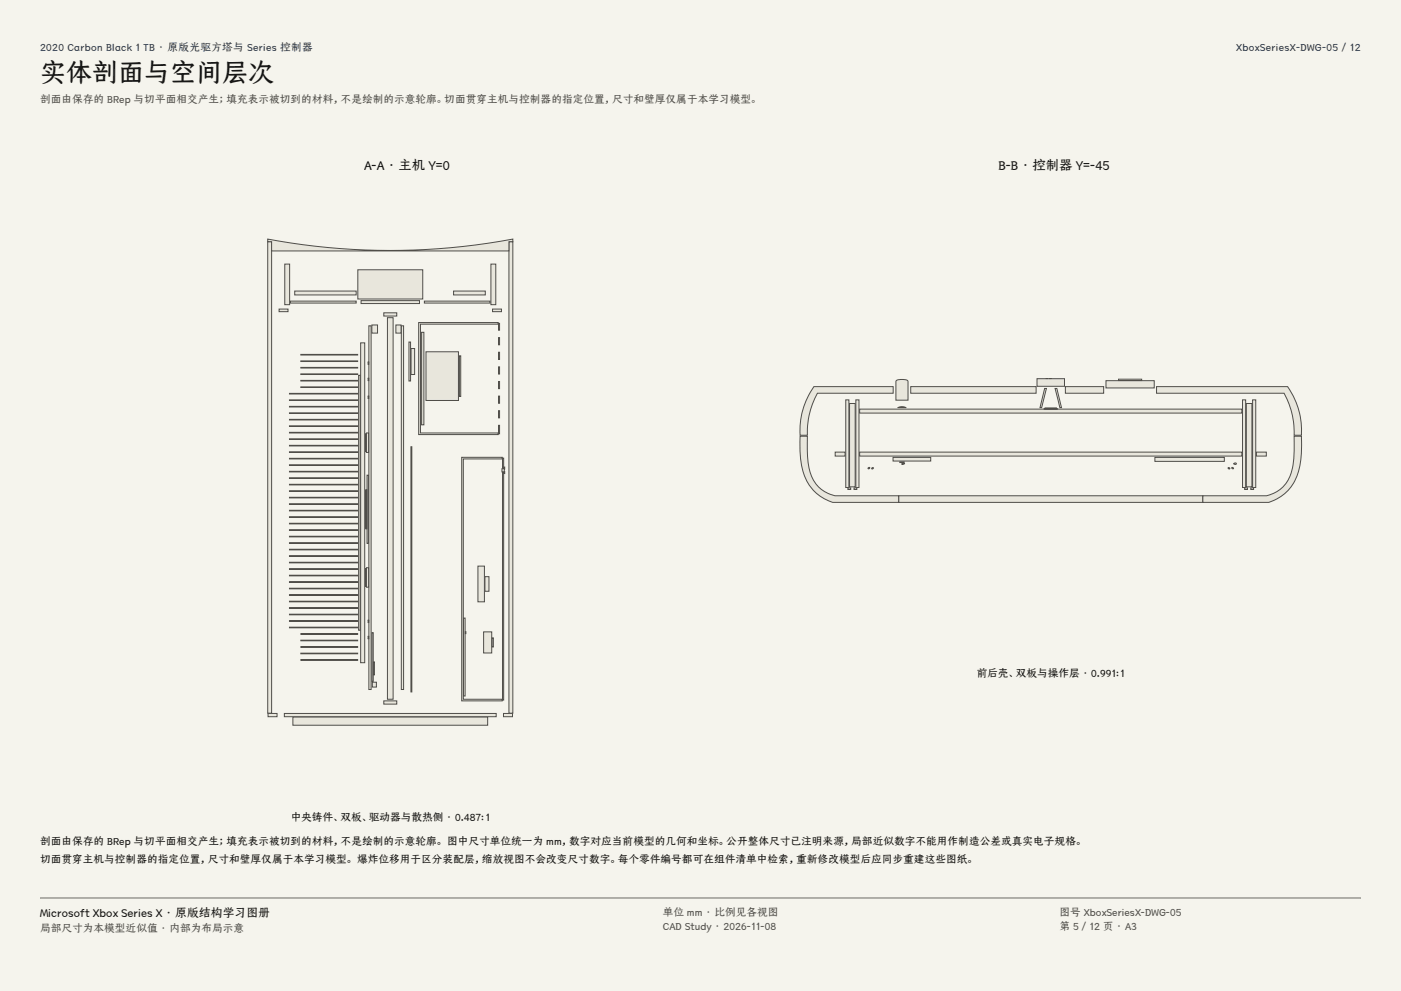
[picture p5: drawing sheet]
<svg xmlns="http://www.w3.org/2000/svg" width="420mm" height="297mm" viewBox="0 0 420 297" stroke-linecap="round" stroke-linejoin="round" font-family="sans-serif">
<g fill="#f5f4ed">
<path d="M0 0h420v297h-420z"/>
<path d="M12 12h396v275h-396z"/>
</g>
<g fill="#e8e6dc" stroke="#504e49" stroke-width=".3">
<path d="M87.8 214.9h58.4v2.5h-58.4z" fill-rule="evenodd"/>
<path d="M85.2 213.8h63.6v1h-63.6z" fill-rule="evenodd"/>
<path d="M150.9 213.8h2.7v1h-2.7z" fill-rule="evenodd"/>
<path d="M80.4 213.8h2.7v1h-2.7z" fill-rule="evenodd"/>
<path d="M152.6 72.4h1.1v141.3h-1.1z" fill-rule="evenodd"/>
<path d="M80.3 72.4h1.1v141.3h-1.1z" fill-rule="evenodd"/>
<path d="M80.3 71.6a199.5 199.5 0 0 0 73.4 0v.8h-1.1v2.8h-71.2v-2.8h-1.1z" fill-rule="evenodd"/>
<path d="M116.1 95.2h1.8v114.4h-1.8z" fill-rule="evenodd"/>
<path d="M115.1 210.1h3.8v.9h-3.8z" fill-rule="evenodd"/>
<path d="M115.1 93.7h3.8v1h-3.8z" fill-rule="evenodd"/>
<path d="M147.7 92.6h2.6v.8h-2.6z" fill-rule="evenodd"/>
<path d="M83.7 92.6h2.6v.8h-2.6z" fill-rule="evenodd"/>
<path d="M110.6 97.6h.7v109h-.7z" fill-rule="evenodd"/>
<path d="M120.3 97.6h.7v109h-.7z" fill-rule="evenodd"/>
<path d="M110 142.4h.4v20.4h-.4z" fill-rule="evenodd"/>
<path d="M109.8 146.8h.2v11.7h-.2z" fill-rule="evenodd"/>
<path d="M109.9 129.8h.6v5.8h-.6z" fill-rule="evenodd"/>
<path d="M109.6 130h.2v5.4h-.2z" fill-rule="evenodd"/>
<path d="M109.9 170.1h.6v5.9h-.6z" fill-rule="evenodd"/>
<path d="M109.6 170.4h.2v5.3h-.2z" fill-rule="evenodd"/>
<path d="M109.7 146.8l.1 11.7z" fill-rule="evenodd"/>
<path d="M111.5 189.6h.4v14.6h-.4z" fill-rule="evenodd"/>
<path d="M111.9 198.4h.3v3.9h-.3z" fill-rule="evenodd"/>
<path d="M111.6 204.5h1.2v1.4h-1.2z" fill-rule="evenodd"/>
<path d="M111.5 97.4h1.7v2.4h-1.7z" fill-rule="evenodd"/>
<path d="M118.7 97.4h1.5v2.4h-1.5z" fill-rule="evenodd"/>
<path d="M110.4 190.8l.1 .5z" fill-rule="evenodd"/>
<path d="M110.4 191.3l.1 .1z" fill-rule="evenodd"/>
<path d="M110.4 190.7l.1 .1z" fill-rule="evenodd"/>
<path d="M110.4 186l.1 .4z" fill-rule="evenodd"/>
<path d="M110.4 186.5l.1 .1z" fill-rule="evenodd"/>
<path d="M110.4 185.8l.1 .1z" fill-rule="evenodd"/>
<path d="M110.4 118.8l.1 .5z" fill-rule="evenodd"/>
<path d="M110.4 119.3l.1 .1z" fill-rule="evenodd"/>
<path d="M110.4 118.7l.1 .1z" fill-rule="evenodd"/>
<path d="M110.4 113.5l.1 .4z" fill-rule="evenodd"/>
<path d="M110.4 114l.1 .1z" fill-rule="evenodd"/>
<path d="M110.4 113.3l.1 .1z" fill-rule="evenodd"/>
<path d="M110.4 108.6l.1 .5z" fill-rule="evenodd"/>
<path d="M110.4 109.1l.1 .1z" fill-rule="evenodd"/>
<path d="M110.4 108.5l.1 .1z" fill-rule="evenodd"/>
<path d="M108.1 102.8h1.2v95.8h-1.2z" fill-rule="evenodd"/>
<path d="M107.5 112.5h.5v76.4h-.5z" fill-rule="evenodd"/>
<path d="M90.2 197.7h17v.2h-17z" fill-rule="evenodd"/>
<path d="M90.2 195.8h17v.1h-17z" fill-rule="evenodd"/>
<path d="M90.2 193.8h17v.2h-17z" fill-rule="evenodd"/>
<path d="M90.2 191.9h17v.1h-17z" fill-rule="evenodd"/>
<path d="M90.2 189.9h17v.2h-17z" fill-rule="evenodd"/>
<path d="M86.8 188h20.4v.2h-20.4z" fill-rule="evenodd"/>
<path d="M86.8 186h20.4v.2h-20.4z" fill-rule="evenodd"/>
<path d="M86.8 184.1h20.4v.2h-20.4z" fill-rule="evenodd"/>
<path d="M86.8 182.1h20.4v.2h-20.4z" fill-rule="evenodd"/>
<path d="M86.8 180.2h20.4v.2h-20.4z" fill-rule="evenodd"/>
<path d="M86.8 178.2h20.4v.2h-20.4z" fill-rule="evenodd"/>
<path d="M86.8 176.3h20.4v.2h-20.4z" fill-rule="evenodd"/>
<path d="M86.8 174.3h20.4v.2h-20.4z" fill-rule="evenodd"/>
<path d="M86.8 172.4h20.4v.2h-20.4z" fill-rule="evenodd"/>
<path d="M86.8 170.4h20.4v.2h-20.4z" fill-rule="evenodd"/>
<path d="M86.8 168.5h20.4v.2h-20.4z" fill-rule="evenodd"/>
<path d="M86.8 166.6h20.4v.1h-20.4z" fill-rule="evenodd"/>
<path d="M86.8 164.6h20.4v.2h-20.4z" fill-rule="evenodd"/>
<path d="M86.8 162.7h20.4v.1h-20.4z" fill-rule="evenodd"/>
<path d="M86.8 160.7h20.4v.2h-20.4z" fill-rule="evenodd"/>
<path d="M86.8 158.8h20.4v.2h-20.4z" fill-rule="evenodd"/>
<path d="M86.8 156.8h20.4v.2h-20.4z" fill-rule="evenodd"/>
<path d="M86.8 154.9h20.4v.2h-20.4z" fill-rule="evenodd"/>
<path d="M86.8 152.9h20.4v.2h-20.4z" fill-rule="evenodd"/>
<path d="M86.8 151h20.4v.2h-20.4z" fill-rule="evenodd"/>
<path d="M86.8 149h20.4v.2h-20.4z" fill-rule="evenodd"/>
<path d="M86.8 147.1h20.4v.2h-20.4z" fill-rule="evenodd"/>
<path d="M86.8 145.1h20.4v.2h-20.4z" fill-rule="evenodd"/>
<path d="M86.8 143.2h20.4v.2h-20.4z" fill-rule="evenodd"/>
<path d="M86.8 141.3h20.4v.1h-20.4z" fill-rule="evenodd"/>
<path d="M86.8 139.3h20.4v.2h-20.4z" fill-rule="evenodd"/>
<path d="M86.8 137.4h20.4v.1h-20.4z" fill-rule="evenodd"/>
<path d="M86.8 135.4h20.4v.2h-20.4z" fill-rule="evenodd"/>
<path d="M86.8 133.5h20.4v.2h-20.4z" fill-rule="evenodd"/>
<path d="M86.8 131.5h20.4v.2h-20.4z" fill-rule="evenodd"/>
<path d="M86.8 129.6h20.4v.2h-20.4z" fill-rule="evenodd"/>
<path d="M86.8 127.6h20.4v.2h-20.4z" fill-rule="evenodd"/>
<path d="M86.8 125.7h20.4v.2h-20.4z" fill-rule="evenodd"/>
<path d="M86.8 123.7h20.4v.2h-20.4z" fill-rule="evenodd"/>
<path d="M86.8 121.8h20.4v.2h-20.4z" fill-rule="evenodd"/>
<path d="M86.8 119.8h20.4v.2h-20.4z" fill-rule="evenodd"/>
<path d="M86.8 117.9h20.4v.2h-20.4z" fill-rule="evenodd"/>
<path d="M90.2 115.9h17v.2h-17z" fill-rule="evenodd"/>
<path d="M90.2 114h17v.2h-17z" fill-rule="evenodd"/>
<path d="M90.2 112.1h17v.1h-17z" fill-rule="evenodd"/>
<path d="M90.2 110.1h17v.2h-17z" fill-rule="evenodd"/>
<path d="M90.2 108.2h17v.1h-17z" fill-rule="evenodd"/>
<path d="M90.2 106.2h17v.2h-17z" fill-rule="evenodd"/>
<path d="M85.4 79.1h1.4v12.2h-1.4z" fill-rule="evenodd"/>
<path d="M147.2 79.1h1.4v12.2h-1.4z" fill-rule="evenodd"/>
<path d="M107.3 80.9h19.4v8.7h-19.4z" fill-rule="evenodd"/>
<path d="M88.4 87.2h18.4v1.2h-18.4z" fill-rule="evenodd"/>
<path d="M136 87.2h9.5v1.2h-9.5z" fill-rule="evenodd"/>
<path d="M87.1 90.2h19.7v.6h-19.7z" fill-rule="evenodd"/>
<path d="M127.2 90.2h19.7v.6h-19.7z" fill-rule="evenodd"/>
<path d="M108.2 90.1h17.6v.9h-17.6z" fill-rule="evenodd"/>
<path d="M138.4 137.1h12.2v.4h-11.7v72.1h11.7v.5h-12.2z" fill-rule="evenodd"/>
<path d="M150.6 141.5h.4v68.3h-.4z" fill-rule="evenodd"/>
<path d="M150.6 137.3h.4v3.1h-.4z" fill-rule="evenodd"/>
<path d="M138.9 185.2h.5v23.4h-.5z" fill-rule="evenodd"/>
<path d="M139.5 189.3h.2v.6h-.2z" fill-rule="evenodd"/>
<path d="M143.3 169.7h1.9v10.7h-1.9z" fill-rule="evenodd"/>
<path d="M145.4 172.8h1.2v4.4h-1.2z" fill-rule="evenodd"/>
<path d="M145 189.4h2.4v6.3h-2.4z" fill-rule="evenodd"/>
<path d="M147.5 191.2h.4v2.7h-.4z" fill-rule="evenodd"/>
<path d="M125.5 96.7h23.9v.5h-23.3v32.6h23.3v.4h-23.9z" fill-rule="evenodd"/>
<path d="M149.4 127.5h.4v2.5h-.4z" fill-rule="evenodd"/>
<path d="M149.4 101.2h.4v2.1h-.4z" fill-rule="evenodd"/>
<path d="M149.4 105.6h.4v2.1h-.4z" fill-rule="evenodd"/>
<path d="M149.4 110h.4v2.1h-.4z" fill-rule="evenodd"/>
<path d="M149.4 114.3h.4v2.2h-.4z" fill-rule="evenodd"/>
<path d="M149.4 118.7h.4v2.2h-.4z" fill-rule="evenodd"/>
<path d="M149.4 123.1h.4v2.1h-.4z" fill-rule="evenodd"/>
<path d="M149.4 96.9h.4v2.1h-.4z" fill-rule="evenodd"/>
<path d="M126.4 99.6h.7v27.7h-.7z" fill-rule="evenodd"/>
<path d="M127.7 105.4h9.7v14.6h-9.7z" fill-rule="evenodd"/>
<path d="M137.7 106.6h.4v12.2h-.4z" fill-rule="evenodd"/>
<path d="M123.2 133.9h.3v73.5h-.3z" fill-rule="evenodd"/>
<path d="M122.6 102.5h.5v11.7h-.5z" fill-rule="evenodd"/>
<path d="M123.2 104.5h1.1v7.7h-1.1z" fill-rule="evenodd"/>
<path d="M150.5 140.5h.5v-.5h.3v1.9h-.3v-.5h-.5z" fill-rule="evenodd"/>
<path d="M269.4 148.6h91.2v2h-91.2z" fill-rule="evenodd"/>
<path d="M346.7 115.9h39.3a22.8 22.8 0 0 1 4.1 14.5h-2.1a24.2 24.2 0 0 0-3-12.5h-38.3z" fill-rule="evenodd"/>
<path d="M273 115.9h37.6v2h-37.6z" fill-rule="evenodd"/>
<path d="M244 115.9h23.8v2h-22.8a24.2 24.2 0 0 0-3 12.5h-2.1a22.7 22.7 0 0 1 4.1-14.5z" fill-rule="evenodd"/>
<path d="M319.4 115.9h11.5v2h-11.5z" fill-rule="evenodd"/>
<path d="M360.6 148.6h19.1a10.2 10.2 0 0 0 7.9-9.2l.4-4.4v-4.3h2.1a26.9 26.9 0 0 1-2 13.5 12.9 12.9 0 0 1-7.7 6.4h-19.8z" fill-rule="evenodd"/>
<path d="M239.9 130.7h2.1a41.4 41.4 0 0 0 .8 10.8 9.7 9.7 0 0 0 7.5 7.1h19.1v2h-19.8a13.4 13.4 0 0 1-9.3-11.2 39.3 39.3 0 0 1-.4-8.7z" fill-rule="evenodd"/>
<path d="M331.6 114.1h14.4v2.2h-14.4z" fill-rule="evenodd"/>
<path d="M335.3 113.6h7v.4h-7z" fill-rule="evenodd"/>
<path d="M268.7 114.1a4.4 4.4 0 0 1 3.4 0l.1 5.8h-3.6z" fill-rule="evenodd"/>
<path d="M310.9 113.5h8.2v2.3h-8.2z" fill-rule="evenodd"/>
<path d="M313.6 113.4l.5 .1z" fill-rule="evenodd"/>
<path d="M314.7 113.4l.5 .1z" fill-rule="evenodd"/>
<path d="M257.7 135.5h114.6v1.2h-114.6z" fill-rule="evenodd"/>
<path d="M376.7 135.5h2.9v1.2h-2.9z" fill-rule="evenodd"/>
<path d="M250.4 135.5h2.9v1.2h-2.9z" fill-rule="evenodd"/>
<path d="M257.7 122.6h114.6v1.2h-114.6z" fill-rule="evenodd"/>
<path d="M267.7 137.1h11.3v1.1h-11.3z" fill-rule="evenodd"/>
<path d="M346.2 137.1h20.8v1.2h-20.8z" fill-rule="evenodd"/>
<path d="M269.1 122.2a2.79 2.79 0 0 1 2.6 0z" fill-rule="evenodd"/>
<path d="M312.9 122.5l4.2 .1z" fill-rule="evenodd"/>
<path d="M313.3 122.3l3.4 .1z" fill-rule="evenodd"/>
<path d="M316.3 116.4h.5l1.4 5.8h-.5z" fill-rule="evenodd"/>
<path d="M313.2 116.4h.5l-1.4 5.8h-.5z" fill-rule="evenodd"/>
<path d="M270.4 138.7l.8 .3-.8 .2z" fill-rule="evenodd"/>
<path d="M369.9 138.9l.2-.1a.26 .26 0 0 1 .4 0 .26 .26 0 0 1-.2 .4z" fill-rule="evenodd"/>
<path d="M269.8 138.4h1.2v.2h-1.2z" fill-rule="evenodd"/>
<path d="M369.3 140.1l.4 .1v.3l-.4-.1z" fill-rule="evenodd"/>
<path d="M368.2 140.1l.4 .2v.2l-.4-.1z" fill-rule="evenodd"/>
<path d="M260.3 140.2h.5l-.3 .3-.3-.1z" fill-rule="evenodd"/>
<path d="M261.4 140.3h.5l-.3 .3-.3-.2z" fill-rule="evenodd"/>
<path d="M372.5 119.8h.9v26.3h-.9z" fill-rule="evenodd"/>
<path d="M375.5 119.8h1v26.3h-1z" fill-rule="evenodd"/>
<path d="M373.6 120.9h1.7v25h-1.7z" fill-rule="evenodd"/>
<path d="M373.1 146.2h.9v.5h-.9z" fill-rule="evenodd"/>
<path d="M375 146.2h.8v.5h-.8z" fill-rule="evenodd"/>
<path d="M253.5 119.8h1v26.3h-1z" fill-rule="evenodd"/>
<path d="M256.6 119.8h.9v26.3h-.9z" fill-rule="evenodd"/>
<path d="M254.7 120.9h1.7v25h-1.7z" fill-rule="evenodd"/>
<path d="M254.2 146.2h.8v.5h-.8z" fill-rule="evenodd"/>
<path d="M256 146.2h.9v.5h-.9z" fill-rule="evenodd"/>
</g>
<path d="M12 269.3h396zM12 269h396v.3h-396z" fill-rule="evenodd" fill="#504e49"/>
<text font-size="7.8" fill="#141413" x="12" y="24.7">实体剖面与空间层次</text>
<g font-size="4" fill="#141413">
<text x="109.2" y="51">A-A · 主机 Y=0</text>
<text x="299.3" y="51">B-B · 控制器 Y=-45</text>
</g>
<text font-size="3.5" fill="#141413" x="12" y="274.9">Microsoft Xbox Series X · 原版结构学习图册</text>
<g font-size="3.2" fill="#1b365d">
<text x="12" y="15.3">2020 Carbon Black 1 TB · 原版光驱方塔与 Series 控制器</text>
<text x="370.6" y="15.3">XboxSeriesX-DWG-05 / 12</text>
</g>
<g font-size="3.2" fill="#504e49">
<text x="12" y="30.9">剖面由保存的 BRep 与切平面相交产生；填充表示被切到的材料，不是绘制的示意轮廓。切面贯穿主机与控制器的指定位置，尺寸和壁厚仅属于本学习模型。</text>
<text x="198.7" y="274.5">单位 mm · 比例见各视图</text>
<text x="317.6" y="274.5">图号 XboxSeriesX-DWG-05</text>
<text x="12" y="279.3">局部尺寸为本模型近似值 · 内部为布局示意</text>
<text x="198.7" y="278.8">CAD Study · 2026-11-08</text>
<text x="317.6" y="278.8">第 5 / 12 页 · A3</text>
</g>
<g font-size="3.2" fill="#141413">
<text x="292.8" y="203">前后壳、双板与操作层 · 0.991:1</text>
<text x="87.1" y="246">中央铸件、双板、驱动器与散热侧 · 0.487:1</text>
<text x="12" y="253.3">剖面由保存的 BRep 与切平面相交产生；填充表示被切到的材料，不是绘制的示意轮廓。 图中尺寸单位统一为 mm，数字对应当前模型的几何和坐标。公开整体尺寸已注明来源，局部近似数字不能用作制造公差或真实电子规格。</text>
<text x="12" y="258.6">切面贯穿主机与控制器的指定位置，尺寸和壁厚仅属于本学习模型。 爆炸位移用于区分装配层，缩放视图不会改变尺寸数字。每个零件编号都可在组件清单中检索，重新修改模型后应同步重建这些图纸。</text>
</g>
</svg>
